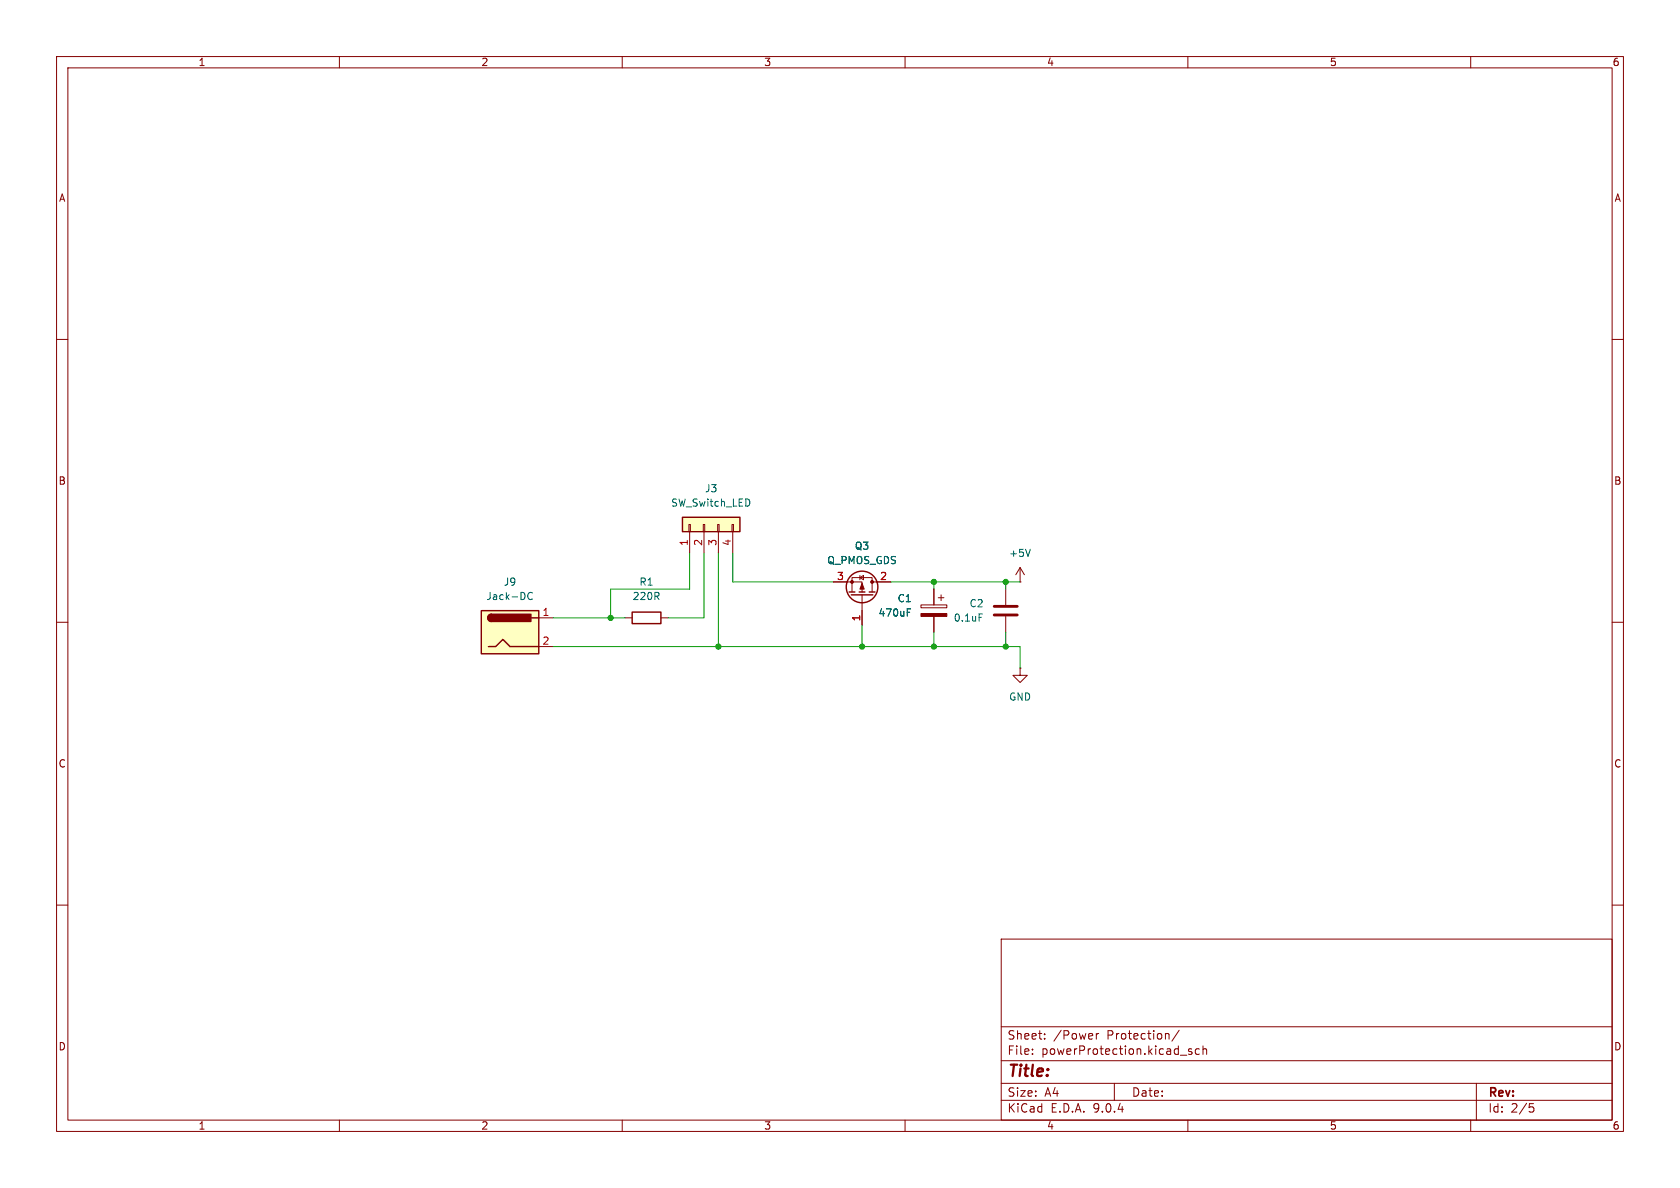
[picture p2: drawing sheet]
(kicad_sch
 (version 20250114)
 (generator "eeschema")
 (generator_version "9.0")
 (paper "A4")
 (lib_symbols
  (symbol "Connector:Jack-DC"
   (pin_names
    (offset 1.016)) (exclude_from_sim no) (in_bom yes) (on_board yes)
   (property "Reference" "J" (at 0 5.334 0) (effects (font (size 1.27 1.27))))
   (property "Value" "Jack-DC" (at 0 -5.08 0) (effects (font (size 1.27 1.27))))
   (property "Footprint" "" (at 1.27 -1.016 0) (effects (font (size 1.27 1.27)) (hide yes)))
   (property "Datasheet" "~" (at 1.27 -1.016 0) (effects (font (size 1.27 1.27)) (hide yes)))
   (property "Description" "DC Barrel Jack" (at 0 0 0) (effects (font (size 1.27 1.27)) (hide yes)))
   (symbol "Jack-DC_0_1"
    (rectangle (start -5.08 3.81) (end 5.08 -3.81) (stroke (width 0.254) (type default)) (fill (type background)))
    (polyline (pts (xy -3.81 -2.54) (xy -2.54 -2.54) (xy -1.27 -1.27) (xy 0 -2.54) (xy 2.54 -2.54) (xy 5.08 -2.54)) (stroke (width 0.254) (type default)) (fill (type none)))
    (arc (start -3.302 1.905) (mid -3.9343 2.54) (end -3.302 3.175) (stroke (width 0.254) (type default)) (fill (type none)))
    (arc (start -3.302 1.905) (mid -3.9343 2.54) (end -3.302 3.175) (stroke (width 0.254) (type default)) (fill (type outline)))
    (rectangle (start 3.683 3.175) (end -3.302 1.905) (stroke (width 0.254) (type default)) (fill (type outline)))
    (polyline (pts (xy 5.08 2.54) (xy 3.81 2.54)) (stroke (width 0.254) (type default)) (fill (type none))))
   (symbol "Jack-DC_1_1"
    (pin passive line (at 7.62 2.54 180) (length 2.54) (name "~" (effects (font (size 1.27 1.27)))) (number "1" (effects (font (size 1.27 1.27)))))
    (pin passive line (at 7.62 -2.54 180) (length 2.54) (name "~" (effects (font (size 1.27 1.27)))) (number "2" (effects (font (size 1.27 1.27))))))
   (embedded_fonts no))
  (symbol "Connector_Generic:Conn_01x04"
   (pin_names
    (offset 1.016) (hide yes)) (exclude_from_sim no) (in_bom yes) (on_board yes)
   (property "Reference" "J" (at 0 5.08 0) (effects (font (size 1.27 1.27))))
   (property "Value" "Conn_01x04" (at 0 -7.62 0) (effects (font (size 1.27 1.27))))
   (property "Footprint" "" (at 0 0 0) (effects (font (size 1.27 1.27)) (hide yes)))
   (property "Datasheet" "~" (at 0 0 0) (effects (font (size 1.27 1.27)) (hide yes)))
   (property "Description" "Generic connector, single row, 01x04, script generated (kicad-library-utils/schlib/autogen/connector/)" (at 0 0 0) (effects (font (size 1.27 1.27)) (hide yes)))
   (symbol "Conn_01x04_1_1"
    (rectangle (start -1.27 3.81) (end 1.27 -6.35) (stroke (width 0.254) (type default)) (fill (type background)))
    (rectangle (start -1.27 2.667) (end 0 2.413) (stroke (width 0.1524) (type default)) (fill (type none)))
    (rectangle (start -1.27 0.127) (end 0 -0.127) (stroke (width 0.1524) (type default)) (fill (type none)))
    (rectangle (start -1.27 -2.413) (end 0 -2.667) (stroke (width 0.1524) (type default)) (fill (type none)))
    (rectangle (start -1.27 -4.953) (end 0 -5.207) (stroke (width 0.1524) (type default)) (fill (type none)))
    (pin passive line (at -5.08 2.54 0) (length 3.81) (name "Pin_1" (effects (font (size 1.27 1.27)))) (number "1" (effects (font (size 1.27 1.27)))))
    (pin passive line (at -5.08 0 0) (length 3.81) (name "Pin_2" (effects (font (size 1.27 1.27)))) (number "2" (effects (font (size 1.27 1.27)))))
    (pin passive line (at -5.08 -2.54 0) (length 3.81) (name "Pin_3" (effects (font (size 1.27 1.27)))) (number "3" (effects (font (size 1.27 1.27)))))
    (pin passive line (at -5.08 -5.08 0) (length 3.81) (name "Pin_4" (effects (font (size 1.27 1.27)))) (number "4" (effects (font (size 1.27 1.27))))))
   (embedded_fonts no))
  (symbol "Device:C"
   (pin_numbers (hide yes))
   (pin_names
    (offset 0.254)) (exclude_from_sim no) (in_bom yes) (on_board yes)
   (property "Reference" "C" (at 0.635 2.54 0) (effects (font (size 1.27 1.27)) (justify left)))
   (property "Value" "C" (at 0.635 -2.54 0) (effects (font (size 1.27 1.27)) (justify left)))
   (property "Footprint" "" (at 0.9652 -3.81 0) (effects (font (size 1.27 1.27)) (hide yes)))
   (property "Datasheet" "~" (at 0 0 0) (effects (font (size 1.27 1.27)) (hide yes)))
   (property "Description" "Unpolarized capacitor" (at 0 0 0) (effects (font (size 1.27 1.27)) (hide yes)))
   (symbol "C_0_1"
    (polyline (pts (xy -2.032 0.762) (xy 2.032 0.762)) (stroke (width 0.508) (type default)) (fill (type none)))
    (polyline (pts (xy -2.032 -0.762) (xy 2.032 -0.762)) (stroke (width 0.508) (type default)) (fill (type none))))
   (symbol "C_1_1"
    (pin passive line (at 0 3.81 270) (length 2.794) (name "~" (effects (font (size 1.27 1.27)))) (number "1" (effects (font (size 1.27 1.27)))))
    (pin passive line (at 0 -3.81 90) (length 2.794) (name "~" (effects (font (size 1.27 1.27)))) (number "2" (effects (font (size 1.27 1.27))))))
   (embedded_fonts no))
  (symbol "Device:C_Polarized"
   (pin_numbers (hide yes))
   (pin_names
    (offset 0.254)) (exclude_from_sim no) (in_bom yes) (on_board yes)
   (property "Reference" "C" (at 0.635 2.54 0) (effects (font (size 1.27 1.27)) (justify left)))
   (property "Value" "C_Polarized" (at 0.635 -2.54 0) (effects (font (size 1.27 1.27)) (justify left)))
   (property "Footprint" "" (at 0.9652 -3.81 0) (effects (font (size 1.27 1.27)) (hide yes)))
   (property "Datasheet" "~" (at 0 0 0) (effects (font (size 1.27 1.27)) (hide yes)))
   (property "Description" "Polarized capacitor" (at 0 0 0) (effects (font (size 1.27 1.27)) (hide yes)))
   (symbol "C_Polarized_0_1"
    (rectangle (start -2.286 0.508) (end 2.286 1.016) (stroke (width 0) (type default)) (fill (type none)))
    (polyline (pts (xy -1.778 2.286) (xy -0.762 2.286)) (stroke (width 0) (type default)) (fill (type none)))
    (polyline (pts (xy -1.27 2.794) (xy -1.27 1.778)) (stroke (width 0) (type default)) (fill (type none)))
    (rectangle (start 2.286 -0.508) (end -2.286 -1.016) (stroke (width 0) (type default)) (fill (type outline))))
   (symbol "C_Polarized_1_1"
    (pin passive line (at 0 3.81 270) (length 2.794) (name "~" (effects (font (size 1.27 1.27)))) (number "1" (effects (font (size 1.27 1.27)))))
    (pin passive line (at 0 -3.81 90) (length 2.794) (name "~" (effects (font (size 1.27 1.27)))) (number "2" (effects (font (size 1.27 1.27))))))
   (embedded_fonts no))
  (symbol "Device:R"
   (pin_numbers (hide yes))
   (pin_names
    (offset 0)) (exclude_from_sim no) (in_bom yes) (on_board yes)
   (property "Reference" "R" (at 2.032 0 90) (effects (font (size 1.27 1.27))))
   (property "Value" "R" (at 0 0 90) (effects (font (size 1.27 1.27))))
   (property "Footprint" "" (at -1.778 0 90) (effects (font (size 1.27 1.27)) (hide yes)))
   (property "Datasheet" "~" (at 0 0 0) (effects (font (size 1.27 1.27)) (hide yes)))
   (property "Description" "Resistor" (at 0 0 0) (effects (font (size 1.27 1.27)) (hide yes)))
   (symbol "R_0_1"
    (rectangle (start -1.016 -2.54) (end 1.016 2.54) (stroke (width 0.254) (type default)) (fill (type none))))
   (symbol "R_1_1"
    (pin passive line (at 0 3.81 270) (length 1.27) (name "~" (effects (font (size 1.27 1.27)))) (number "1" (effects (font (size 1.27 1.27)))))
    (pin passive line (at 0 -3.81 90) (length 1.27) (name "~" (effects (font (size 1.27 1.27)))) (number "2" (effects (font (size 1.27 1.27))))))
   (embedded_fonts no))
  (symbol "Transistor_FET:Q_PMOS_GDS"
   (pin_names
    (offset 0) (hide yes)) (exclude_from_sim no) (in_bom yes) (on_board yes)
   (property "Reference" "Q" (at 5.08 1.905 0) (effects (font (size 1.27 1.27)) (justify left)))
   (property "Value" "Q_PMOS_GDS" (at 5.08 0 0) (effects (font (size 1.27 1.27)) (justify left)))
   (property "Footprint" "" (at 5.08 2.54 0) (effects (font (size 1.27 1.27)) (hide yes)))
   (property "Datasheet" "~" (at 0 0 0) (effects (font (size 1.27 1.27)) (hide yes)))
   (property "Description" "P-MOSFET transistor, gate/drain/source" (at 0 0 0) (effects (font (size 1.27 1.27)) (hide yes)))
   (symbol "Q_PMOS_GDS_0_1"
    (polyline (pts (xy 0.254 1.905) (xy 0.254 -1.905)) (stroke (width 0.254) (type default)) (fill (type none)))
    (polyline (pts (xy 0.254 0) (xy -2.54 0)) (stroke (width 0) (type default)) (fill (type none)))
    (polyline (pts (xy 0.762 2.286) (xy 0.762 1.27)) (stroke (width 0.254) (type default)) (fill (type none)))
    (polyline (pts (xy 0.762 1.778) (xy 3.302 1.778) (xy 3.302 -1.778) (xy 0.762 -1.778)) (stroke (width 0) (type default)) (fill (type none)))
    (polyline (pts (xy 0.762 0.508) (xy 0.762 -0.508)) (stroke (width 0.254) (type default)) (fill (type none)))
    (polyline (pts (xy 0.762 -1.27) (xy 0.762 -2.286)) (stroke (width 0.254) (type default)) (fill (type none)))
    (circle (center 1.651 0) (radius 2.794) (stroke (width 0.254) (type default)) (fill (type none)))
    (polyline (pts (xy 2.286 0) (xy 1.27 0.381) (xy 1.27 -0.381) (xy 2.286 0)) (stroke (width 0) (type default)) (fill (type outline)))
    (polyline (pts (xy 2.54 2.54) (xy 2.54 1.778)) (stroke (width 0) (type default)) (fill (type none)))
    (circle (center 2.54 1.778) (radius 0.254) (stroke (width 0) (type default)) (fill (type outline)))
    (circle (center 2.54 -1.778) (radius 0.254) (stroke (width 0) (type default)) (fill (type outline)))
    (polyline (pts (xy 2.54 -2.54) (xy 2.54 0) (xy 0.762 0)) (stroke (width 0) (type default)) (fill (type none)))
    (polyline (pts (xy 2.921 -0.381) (xy 3.683 -0.381)) (stroke (width 0) (type default)) (fill (type none)))
    (polyline (pts (xy 3.302 -0.381) (xy 2.921 0.254) (xy 3.683 0.254) (xy 3.302 -0.381)) (stroke (width 0) (type default)) (fill (type none))))
   (symbol "Q_PMOS_GDS_1_1"
    (pin input line (at -5.08 0 0) (length 2.54) (name "G" (effects (font (size 1.27 1.27)))) (number "1" (effects (font (size 1.27 1.27)))))
    (pin passive line (at 2.54 5.08 270) (length 2.54) (name "D" (effects (font (size 1.27 1.27)))) (number "2" (effects (font (size 1.27 1.27)))))
    (pin passive line (at 2.54 -5.08 90) (length 2.54) (name "S" (effects (font (size 1.27 1.27)))) (number "3" (effects (font (size 1.27 1.27))))))
   (embedded_fonts no))
  (symbol "power:+5V"
   (power)
   (pin_numbers (hide yes))
   (pin_names
    (offset 0) (hide yes)) (exclude_from_sim no) (in_bom yes) (on_board yes)
   (property "Reference" "#PWR" (at 0 -3.81 0) (effects (font (size 1.27 1.27)) (hide yes)))
   (property "Value" "+5V" (at 0 3.556 0) (effects (font (size 1.27 1.27))))
   (property "Footprint" "" (at 0 0 0) (effects (font (size 1.27 1.27)) (hide yes)))
   (property "Datasheet" "" (at 0 0 0) (effects (font (size 1.27 1.27)) (hide yes)))
   (property "Description" "Power symbol creates a global label with name \"+5V\"" (at 0 0 0) (effects (font (size 1.27 1.27)) (hide yes)))
   (symbol "+5V_0_1"
    (polyline (pts (xy -0.762 1.27) (xy 0 2.54)) (stroke (width 0) (type default)) (fill (type none)))
    (polyline (pts (xy 0 2.54) (xy 0.762 1.27)) (stroke (width 0) (type default)) (fill (type none)))
    (polyline (pts (xy 0 0) (xy 0 2.54)) (stroke (width 0) (type default)) (fill (type none))))
   (symbol "+5V_1_1"
    (pin power_in line (at 0 0 90) (length 0) (name "~" (effects (font (size 1.27 1.27)))) (number "1" (effects (font (size 1.27 1.27))))))
   (embedded_fonts no))
  (symbol "power:GND"
   (power)
   (pin_numbers (hide yes))
   (pin_names
    (offset 0) (hide yes)) (exclude_from_sim no) (in_bom yes) (on_board yes)
   (property "Reference" "#PWR" (at 0 -6.35 0) (effects (font (size 1.27 1.27)) (hide yes)))
   (property "Value" "GND" (at 0 -3.81 0) (effects (font (size 1.27 1.27))))
   (property "Footprint" "" (at 0 0 0) (effects (font (size 1.27 1.27)) (hide yes)))
   (property "Datasheet" "" (at 0 0 0) (effects (font (size 1.27 1.27)) (hide yes)))
   (property "Description" "Power symbol creates a global label with name \"GND\" , ground" (at 0 0 0) (effects (font (size 1.27 1.27)) (hide yes)))
   (symbol "GND_0_1"
    (polyline (pts (xy 0 0) (xy 0 -1.27) (xy 1.27 -1.27) (xy 0 -2.54) (xy -1.27 -1.27) (xy 0 -1.27)) (stroke (width 0) (type default)) (fill (type none))))
   (symbol "GND_1_1"
    (pin power_in line (at 0 0 270) (length 0) (name "~" (effects (font (size 1.27 1.27)))) (number "1" (effects (font (size 1.27 1.27))))))
   (embedded_fonts no)))
 (junction
  (at 165.1 102.87)
  (diameter 0)
  (color 0 0 0 0))
 (junction
  (at 165.1 114.3)
  (diameter 0)
  (color 0 0 0 0))
 (junction
  (at 152.4 114.3)
  (diameter 0)
  (color 0 0 0 0))
 (junction
  (at 177.8 114.3)
  (diameter 0)
  (color 0 0 0 0))
 (junction
  (at 107.95 109.22)
  (diameter 0)
  (color 0 0 0 0))
 (junction
  (at 177.8 102.87)
  (diameter 0)
  (color 0 0 0 0))
 (junction
  (at 127 114.3)
  (diameter 0)
  (color 0 0 0 0))
 (wire
  (pts (xy 97.79 114.3) (xy 127 114.3))
  (stroke (width 0) (type default)))
 (wire
  (pts (xy 110.49 109.22) (xy 107.95 109.22))
  (stroke (width 0) (type default)))
 (wire
  (pts (xy 129.54 97.79) (xy 129.54 102.87))
  (stroke (width 0) (type default)))
 (wire
  (pts (xy 165.1 111.76) (xy 165.1 114.3))
  (stroke (width 0) (type default)))
 (wire
  (pts (xy 180.34 114.3) (xy 177.8 114.3))
  (stroke (width 0) (type default)))
 (wire
  (pts (xy 129.54 102.87) (xy 147.32 102.87))
  (stroke (width 0) (type default)))
 (wire
  (pts (xy 124.46 109.22) (xy 124.46 97.79))
  (stroke (width 0) (type default)))
 (wire
  (pts (xy 121.92 104.14) (xy 121.92 97.79))
  (stroke (width 0) (type default)))
 (wire
  (pts (xy 177.8 102.87) (xy 165.1 102.87))
  (stroke (width 0) (type default)))
 (wire
  (pts (xy 177.8 102.87) (xy 180.34 102.87))
  (stroke (width 0) (type default)))
 (wire
  (pts (xy 177.8 102.87) (xy 177.8 104.14))
  (stroke (width 0) (type default)))
 (wire
  (pts (xy 118.11 109.22) (xy 124.46 109.22))
  (stroke (width 0) (type default)))
 (wire
  (pts (xy 152.4 110.49) (xy 152.4 114.3))
  (stroke (width 0) (type default)))
 (wire
  (pts (xy 127 114.3) (xy 152.4 114.3))
  (stroke (width 0) (type default)))
 (wire
  (pts (xy 177.8 114.3) (xy 177.8 111.76))
  (stroke (width 0) (type default)))
 (wire
  (pts (xy 157.48 102.87) (xy 165.1 102.87))
  (stroke (width 0) (type default)))
 (wire
  (pts (xy 107.95 104.14) (xy 107.95 109.22))
  (stroke (width 0) (type default)))
 (wire
  (pts (xy 152.4 114.3) (xy 165.1 114.3))
  (stroke (width 0) (type default)))
 (wire
  (pts (xy 127 97.79) (xy 127 114.3))
  (stroke (width 0) (type default)))
 (wire
  (pts (xy 177.8 114.3) (xy 165.1 114.3))
  (stroke (width 0) (type default)))
 (wire
  (pts (xy 165.1 102.87) (xy 165.1 104.14))
  (stroke (width 0) (type default)))
 (wire
  (pts (xy 107.95 109.22) (xy 97.79 109.22))
  (stroke (width 0) (type default)))
 (wire
  (pts (xy 180.34 114.3) (xy 180.34 118.11))
  (stroke (width 0) (type default)))
 (wire
  (pts (xy 107.95 104.14) (xy 121.92 104.14))
  (stroke (width 0) (type default)))
 (symbol
  (lib_id "Connector_Generic:Conn_01x04")
  (at 124.46 92.71 90)
  (unit 1)
  (exclude_from_sim no)
  (in_bom yes)
  (on_board yes)
  (dnp no)
  (fields_autoplaced yes)
  (property "Reference" "J3" (at 125.73 86.36 90) (effects (font (size 1.27 1.27))))
  (property "Value" "SW_Switch_LED" (at 125.73 88.9 90) (effects (font (size 1.27 1.27))))
  (property "Footprint" "Connector_Wire:SolderWire-0.25sqmm_1x04_P4.2mm_D0.65mm_OD1.7mm_Relief" (at 124.46 92.71 0) (effects (font (size 1.27 1.27)) (hide yes)))
  (property "Datasheet" "~" (at 124.46 92.71 0) (effects (font (size 1.27 1.27)) (hide yes)))
  (property "Description" "Generic connector, single row, 01x04, script generated (kicad-library-utils/schlib/autogen/connector/)" (at 124.46 92.71 0) (effects (font (size 1.27 1.27)) (hide yes)))
  (pin "2")
  (pin "1")
  (pin "4")
  (pin "3"))
 (symbol
  (lib_id "Connector:Jack-DC")
  (at 90.17 111.76 0)
  (unit 1)
  (exclude_from_sim no)
  (in_bom yes)
  (on_board yes)
  (dnp no)
  (fields_autoplaced yes)
  (property "Reference" "J9" (at 90.17 102.87 0) (effects (font (size 1.27 1.27))))
  (property "Value" "Jack-DC" (at 90.17 105.41 0) (effects (font (size 1.27 1.27))))
  (property "Footprint" "Connector_PinSocket_2.54mm:PinSocket_1x02_P2.54mm_Vertical" (at 91.44 112.776 0) (effects (font (size 1.27 1.27)) (hide yes)))
  (property "Datasheet" "~" (at 91.44 112.776 0) (effects (font (size 1.27 1.27)) (hide yes)))
  (property "Description" "DC Barrel Jack" (at 90.17 111.76 0) (effects (font (size 1.27 1.27)) (hide yes)))
  (pin "2")
  (pin "1"))
 (symbol
  (lib_id "power:GND")
  (at 180.34 118.11 0)
  (mirror y)
  (unit 1)
  (exclude_from_sim no)
  (in_bom yes)
  (on_board yes)
  (dnp no)
  (fields_autoplaced yes)
  (property "Reference" "#PWR08" (at 180.34 124.46 0) (effects (font (size 1.27 1.27)) (hide yes)))
  (property "Value" "GND" (at 180.34 123.19 0) (effects (font (size 1.27 1.27))))
  (property "Footprint" "" (at 180.34 118.11 0) (effects (font (size 1.27 1.27)) (hide yes)))
  (property "Datasheet" "" (at 180.34 118.11 0) (effects (font (size 1.27 1.27)) (hide yes)))
  (property "Description" "Power symbol creates a global label with name \"GND\" , ground" (at 180.34 118.11 0) (effects (font (size 1.27 1.27)) (hide yes)))
  (pin "1"))
 (symbol
  (lib_id "power:+5V")
  (at 180.34 102.87 0)
  (unit 1)
  (exclude_from_sim no)
  (in_bom yes)
  (on_board yes)
  (dnp no)
  (property "Reference" "#PWR07" (at 180.34 106.68 0) (effects (font (size 1.27 1.27)) (hide yes)))
  (property "Value" "+5V" (at 180.34 97.79 0) (effects (font (size 1.27 1.27))))
  (property "Footprint" "" (at 180.34 102.87 0) (effects (font (size 1.27 1.27)) (hide yes)))
  (property "Datasheet" "" (at 180.34 102.87 0) (effects (font (size 1.27 1.27)) (hide yes)))
  (property "Description" "Power symbol creates a global label with name \"+5V\"" (at 180.34 102.87 0) (effects (font (size 1.27 1.27)) (hide yes)))
  (pin "1"))
 (symbol
  (lib_id "Device:R")
  (at 114.3 109.22 270)
  (mirror x)
  (unit 1)
  (exclude_from_sim no)
  (in_bom yes)
  (on_board yes)
  (dnp no)
  (fields_autoplaced yes)
  (property "Reference" "R1" (at 114.3 102.87 90) (effects (font (size 1.27 1.27))))
  (property "Value" "220R" (at 114.3 105.41 90) (effects (font (size 1.27 1.27))))
  (property "Footprint" "Resistor_SMD:R_0805_2012Metric_Pad1.20x1.40mm_HandSolder" (at 114.3 110.998 90) (effects (font (size 1.27 1.27)) (hide yes)))
  (property "Datasheet" "~" (at 114.3 109.22 0) (effects (font (size 1.27 1.27)) (hide yes)))
  (property "Description" "Resistor" (at 114.3 109.22 0) (effects (font (size 1.27 1.27)) (hide yes)))
  (pin "1")
  (pin "2"))
 (symbol
  (lib_id "Transistor_FET:Q_PMOS_GDS")
  (at 152.4 105.41 270)
  (mirror x)
  (unit 1)
  (exclude_from_sim no)
  (in_bom yes)
  (on_board yes)
  (dnp no)
  (property "Reference" "Q3" (at 152.4 96.52 90) (effects (font (size 1.27 1.27))))
  (property "Value" "Q_PMOS_GDS" (at 152.4 99.06 90) (effects (font (size 1.27 1.27))))
  (property "Footprint" "Package_TO_SOT_THT:TO-220F-3_Vertical" (at 154.94 100.33 0) (effects (font (size 1.27 1.27)) (hide yes)))
  (property "Datasheet" "~" (at 152.4 105.41 0) (effects (font (size 1.27 1.27)) (hide yes)))
  (property "Description" "P-MOSFET transistor, gate/drain/source" (at 152.4 105.41 0) (effects (font (size 1.27 1.27)) (hide yes)))
  (pin "1")
  (pin "3")
  (pin "2"))
 (symbol
  (lib_id "Device:C_Polarized")
  (at 165.1 107.95 0)
  (mirror y)
  (unit 1)
  (exclude_from_sim no)
  (in_bom yes)
  (on_board yes)
  (dnp no)
  (fields_autoplaced yes)
  (property "Reference" "C1" (at 161.29 105.7909 0) (effects (font (size 1.27 1.27)) (justify left)))
  (property "Value" "470uF" (at 161.29 108.3309 0) (effects (font (size 1.27 1.27)) (justify left)))
  (property "Footprint" "Capacitor_THT:CP_Radial_D8.0mm_P3.50mm" (at 164.1348 111.76 0) (effects (font (size 1.27 1.27)) (hide yes)))
  (property "Datasheet" "~" (at 165.1 107.95 0) (effects (font (size 1.27 1.27)) (hide yes)))
  (property "Description" "Polarized capacitor" (at 165.1 107.95 0) (effects (font (size 1.27 1.27)) (hide yes)))
  (pin "1")
  (pin "2"))
 (symbol
  (lib_id "Device:C")
  (at 177.8 107.95 0)
  (mirror y)
  (unit 1)
  (exclude_from_sim no)
  (in_bom yes)
  (on_board yes)
  (dnp no)
  (fields_autoplaced yes)
  (property "Reference" "C2" (at 173.99 106.6799 0) (effects (font (size 1.27 1.27)) (justify left)))
  (property "Value" "0.1uF" (at 173.99 109.2199 0) (effects (font (size 1.27 1.27)) (justify left)))
  (property "Footprint" "Capacitor_THT:C_Disc_D5.0mm_W2.5mm_P2.50mm" (at 176.8348 111.76 0) (effects (font (size 1.27 1.27)) (hide yes)))
  (property "Datasheet" "~" (at 177.8 107.95 0) (effects (font (size 1.27 1.27)) (hide yes)))
  (property "Description" "Unpolarized capacitor" (at 177.8 107.95 0) (effects (font (size 1.27 1.27)) (hide yes)))
  (pin "2")
  (pin "1")))
